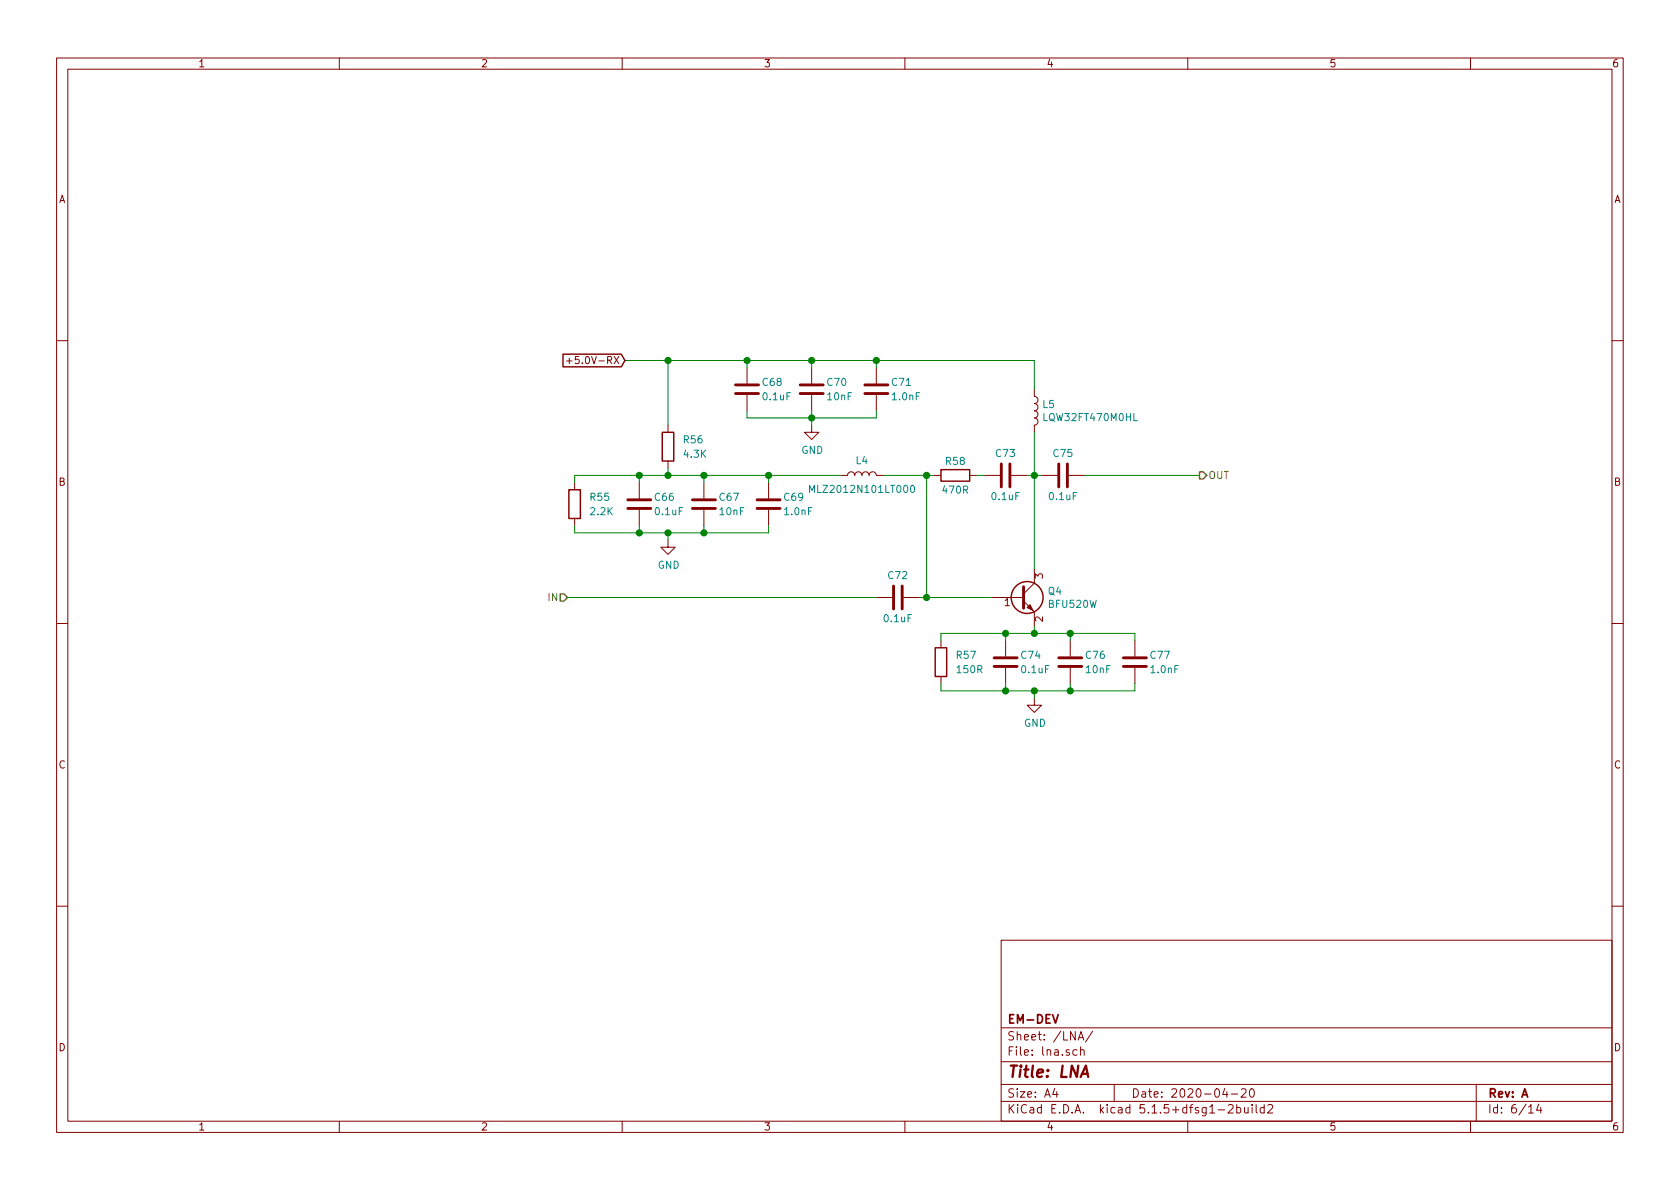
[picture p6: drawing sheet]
EESchema Schematic File Version 4
EELAYER 30 0
EELAYER END
$Descr A4 11693 8268
encoding utf-8
Sheet 6 14
Title "LNA"
Date "2020-04-20"
Rev "A"
Comp "EM-DEV"
Comment1 ""
Comment2 ""
Comment3 ""
Comment4 ""
$EndDescr
$Comp
L Device:Q_NPN_BEC Q4
U 1 1
P 7100 4150
F 0 "Q4" H 7291 4196 50  0000 L CNN
F 1 "BFU520W" H 7291 4105 50  0000 L CNN
F 2 "Package_TO_SOT_SMD:SOT-23_Handsoldering" H 7300 4250 50  0001 C CNN
F 3 "https://www.nxp.com/docs/en/data-sheet/BFU520W.pdf" H 7100 4150 50  0001 C CNN
	1    7100 4150
	1    0    0    -1  
$EndComp
$Comp
L Device:C C?
U 1 1
P 6250 4150
AR Path="/5E9E88B8/5EA865FD" Ref="C?"  Part="1" 
AR Path="/5EA333CB/5EA865FD" Ref="C?"  Part="1" 
AR Path="/5EA436AA/5EA865FD" Ref="C72"  Part="1" 
F 0 "C72" V 6400 4150 50  0000 C CNN
F 1 "0.1uF" V 6100 4150 50  0000 C CNN
F 2 "Capacitor_SMD:C_0805_2012Metric_Pad1.15x1.40mm_HandSolder" H 6288 4000 50  0001 C CNN
F 3 "~" H 6250 4150 50  0001 C CNN
	1    6250 4150
	0    -1   -1   0   
$EndComp
Text HLabel 3950 4150 0    50   Input ~ 0
IN
$Comp
L Device:R R?
U 1 1
P 6550 4600
AR Path="/5E9E88B8/5EAA72D8" Ref="R?"  Part="1" 
AR Path="/5E9F4ACB/5EAA72D8" Ref="R?"  Part="1" 
AR Path="/5EA188E4/5EAA72D8" Ref="R?"  Part="1" 
AR Path="/5EA436AA/5EAA72D8" Ref="R57"  Part="1" 
F 0 "R57" H 6650 4650 50  0000 L CNN
F 1 "150R" H 6650 4550 50  0000 L CNN
F 2 "Resistor_SMD:R_0805_2012Metric_Pad1.15x1.40mm_HandSolder" V 6480 4600 50  0001 C CNN
F 3 "~" H 6550 4600 50  0001 C CNN
	1    6550 4600
	1    0    0    -1  
$EndComp
$Comp
L Device:C C?
U 1 1
P 7000 4600
AR Path="/5E9E88B8/5EAADFB8" Ref="C?"  Part="1" 
AR Path="/5EA333CB/5EAADFB8" Ref="C?"  Part="1" 
AR Path="/5EA436AA/5EAADFB8" Ref="C74"  Part="1" 
F 0 "C74" H 7100 4650 50  0000 L CNN
F 1 "0.1uF" H 7100 4550 50  0000 L CNN
F 2 "Capacitor_SMD:C_0805_2012Metric_Pad1.15x1.40mm_HandSolder" H 7038 4450 50  0001 C CNN
F 3 "~" H 7000 4600 50  0001 C CNN
	1    7000 4600
	1    0    0    -1  
$EndComp
Wire Wire Line
	6550 4450 6550 4400
Wire Wire Line
	7000 4400 7000 4450
Wire Wire Line
	6550 4750 6550 4800
Wire Wire Line
	7000 4800 7000 4750
Wire Wire Line
	7200 4850 7200 4800
$Comp
L Device:R R?
U 1 1
P 6650 3300
AR Path="/5E9E88B8/5EAB2F05" Ref="R?"  Part="1" 
AR Path="/5E9F4ACB/5EAB2F05" Ref="R?"  Part="1" 
AR Path="/5EA188E4/5EAB2F05" Ref="R?"  Part="1" 
AR Path="/5EA436AA/5EAB2F05" Ref="R58"  Part="1" 
F 0 "R58" V 6550 3300 50  0000 C CNN
F 1 "470R" V 6750 3300 50  0000 C CNN
F 2 "Resistor_SMD:R_0805_2012Metric_Pad1.15x1.40mm_HandSolder" V 6580 3300 50  0001 C CNN
F 3 "~" H 6650 3300 50  0001 C CNN
	1    6650 3300
	0    1    1    0   
$EndComp
$Comp
L Device:C C?
U 1 1
P 7000 3300
AR Path="/5E9E88B8/5EAB36F1" Ref="C?"  Part="1" 
AR Path="/5EA333CB/5EAB36F1" Ref="C?"  Part="1" 
AR Path="/5EA436AA/5EAB36F1" Ref="C73"  Part="1" 
F 0 "C73" V 7150 3300 50  0000 C CNN
F 1 "0.1uF" V 6850 3300 50  0000 C CNN
F 2 "Capacitor_SMD:C_0805_2012Metric_Pad1.15x1.40mm_HandSolder" H 7038 3150 50  0001 C CNN
F 3 "~" H 7000 3300 50  0001 C CNN
	1    7000 3300
	0    -1   -1   0   
$EndComp
$Comp
L Device:R R?
U 1 1
P 4000 3500
AR Path="/5E9E88B8/5EABB034" Ref="R?"  Part="1" 
AR Path="/5E9F4ACB/5EABB034" Ref="R?"  Part="1" 
AR Path="/5EA188E4/5EABB034" Ref="R?"  Part="1" 
AR Path="/5EA436AA/5EABB034" Ref="R55"  Part="1" 
F 0 "R55" H 4100 3550 50  0000 L CNN
F 1 "2.2K" H 4100 3450 50  0000 L CNN
F 2 "Resistor_SMD:R_0805_2012Metric_Pad1.15x1.40mm_HandSolder" V 3930 3500 50  0001 C CNN
F 3 "~" H 4000 3500 50  0001 C CNN
	1    4000 3500
	1    0    0    -1  
$EndComp
$Comp
L Device:C C?
U 1 1
P 4450 3500
AR Path="/5E9E88B8/5EABB03A" Ref="C?"  Part="1" 
AR Path="/5EA333CB/5EABB03A" Ref="C?"  Part="1" 
AR Path="/5EA436AA/5EABB03A" Ref="C66"  Part="1" 
F 0 "C66" H 4550 3550 50  0000 L CNN
F 1 "0.1uF" H 4550 3450 50  0000 L CNN
F 2 "Capacitor_SMD:C_0805_2012Metric_Pad1.15x1.40mm_HandSolder" H 4488 3350 50  0001 C CNN
F 3 "~" H 4450 3500 50  0001 C CNN
	1    4450 3500
	1    0    0    -1  
$EndComp
$Comp
L Device:L L?
U 1 1
P 6000 3300
AR Path="/5EA333CB/5EABB13A" Ref="L?"  Part="1" 
AR Path="/5EA436AA/5EABB13A" Ref="L4"  Part="1" 
F 0 "L4" V 6100 3300 50  0000 C CNN
F 1 "MLZ2012N101LT000" V 5900 3300 50  0000 C CNN
F 2 "Inductor_SMD:L_0805_2012Metric_Pad1.15x1.40mm_HandSolder" H 6000 3300 50  0001 C CNN
F 3 "https://product.tdk.com/info/en/catalog/datasheets/inductor_commercial_decoupling_mlz2012_en.pdf" H 6000 3300 50  0001 C CNN
	1    6000 3300
	0    -1   -1   0   
$EndComp
Wire Wire Line
	4000 3650 4000 3700
Wire Wire Line
	4450 3700 4450 3650
Wire Wire Line
	6150 3300 6450 3300
Wire Wire Line
	6450 3300 6450 4150
Connection ~ 6450 3300
Wire Wire Line
	6450 3300 6500 3300
Wire Wire Line
	6900 4150 6450 4150
Connection ~ 6450 4150
Wire Wire Line
	6450 4150 6400 4150
Wire Wire Line
	7150 3300 7200 3300
Connection ~ 7200 3300
Wire Wire Line
	7200 3300 7200 3950
Wire Wire Line
	6800 3300 6850 3300
Wire Wire Line
	4000 3300 4000 3350
Wire Wire Line
	4450 3350 4450 3300
Connection ~ 4450 3300
Wire Wire Line
	4450 3300 4000 3300
$Comp
L Device:C C?
U 1 1
P 7450 4600
AR Path="/5E9E88B8/5EAD0450" Ref="C?"  Part="1" 
AR Path="/5EA333CB/5EAD0450" Ref="C?"  Part="1" 
AR Path="/5EA436AA/5EAD0450" Ref="C76"  Part="1" 
F 0 "C76" H 7550 4650 50  0000 L CNN
F 1 "10nF" H 7550 4550 50  0000 L CNN
F 2 "Capacitor_SMD:C_0805_2012Metric_Pad1.15x1.40mm_HandSolder" H 7488 4450 50  0001 C CNN
F 3 "~" H 7450 4600 50  0001 C CNN
	1    7450 4600
	1    0    0    -1  
$EndComp
$Comp
L Device:C C?
U 1 1
P 7900 4600
AR Path="/5E9E88B8/5EAD05F6" Ref="C?"  Part="1" 
AR Path="/5EA333CB/5EAD05F6" Ref="C?"  Part="1" 
AR Path="/5EA436AA/5EAD05F6" Ref="C77"  Part="1" 
F 0 "C77" H 8000 4650 50  0000 L CNN
F 1 "1.0nF" H 8000 4550 50  0000 L CNN
F 2 "Capacitor_SMD:C_0805_2012Metric_Pad1.15x1.40mm_HandSolder" H 7938 4450 50  0001 C CNN
F 3 "~" H 7900 4600 50  0001 C CNN
	1    7900 4600
	1    0    0    -1  
$EndComp
Wire Wire Line
	7000 4400 7200 4400
Wire Wire Line
	7900 4400 7900 4450
Connection ~ 7000 4400
Wire Wire Line
	7450 4450 7450 4400
Connection ~ 7450 4400
Wire Wire Line
	7450 4400 7900 4400
Wire Wire Line
	7000 4800 7200 4800
Wire Wire Line
	7900 4800 7900 4750
Connection ~ 7000 4800
Wire Wire Line
	7450 4750 7450 4800
Connection ~ 7450 4800
Wire Wire Line
	7450 4800 7900 4800
Connection ~ 7200 4800
Wire Wire Line
	7200 4800 7450 4800
Wire Wire Line
	6550 4800 7000 4800
Wire Wire Line
	7200 4350 7200 4400
Connection ~ 7200 4400
Wire Wire Line
	7200 4400 7450 4400
Wire Wire Line
	6550 4400 7000 4400
$Comp
L Device:C C?
U 1 1
P 4900 3500
AR Path="/5E9E88B8/5EADF13D" Ref="C?"  Part="1" 
AR Path="/5EA333CB/5EADF13D" Ref="C?"  Part="1" 
AR Path="/5EA436AA/5EADF13D" Ref="C67"  Part="1" 
F 0 "C67" H 5000 3550 50  0000 L CNN
F 1 "10nF" H 5000 3450 50  0000 L CNN
F 2 "Capacitor_SMD:C_0805_2012Metric_Pad1.15x1.40mm_HandSolder" H 4938 3350 50  0001 C CNN
F 3 "~" H 4900 3500 50  0001 C CNN
	1    4900 3500
	1    0    0    -1  
$EndComp
$Comp
L Device:C C?
U 1 1
P 5350 3500
AR Path="/5E9E88B8/5EADF3EF" Ref="C?"  Part="1" 
AR Path="/5EA333CB/5EADF3EF" Ref="C?"  Part="1" 
AR Path="/5EA436AA/5EADF3EF" Ref="C69"  Part="1" 
F 0 "C69" H 5450 3550 50  0000 L CNN
F 1 "1.0nF" H 5450 3450 50  0000 L CNN
F 2 "Capacitor_SMD:C_0805_2012Metric_Pad1.15x1.40mm_HandSolder" H 5388 3350 50  0001 C CNN
F 3 "~" H 5350 3500 50  0001 C CNN
	1    5350 3500
	1    0    0    -1  
$EndComp
Wire Wire Line
	4450 3300 4650 3300
Wire Wire Line
	4900 3350 4900 3300
Connection ~ 4900 3300
Wire Wire Line
	4900 3300 5350 3300
Wire Wire Line
	5350 3350 5350 3300
Connection ~ 5350 3300
Wire Wire Line
	5350 3300 5850 3300
Wire Wire Line
	4450 3700 4650 3700
Wire Wire Line
	5350 3700 5350 3650
Connection ~ 4450 3700
Wire Wire Line
	4900 3650 4900 3700
Connection ~ 4900 3700
Wire Wire Line
	4900 3700 5350 3700
Wire Wire Line
	4000 3700 4450 3700
Wire Wire Line
	4650 3750 4650 3700
Connection ~ 4650 3700
Wire Wire Line
	4650 3700 4900 3700
$Comp
L Device:R R?
U 1 1
P 4650 3100
AR Path="/5E9E88B8/5EAE996B" Ref="R?"  Part="1" 
AR Path="/5E9F4ACB/5EAE996B" Ref="R?"  Part="1" 
AR Path="/5EA188E4/5EAE996B" Ref="R?"  Part="1" 
AR Path="/5EA436AA/5EAE996B" Ref="R56"  Part="1" 
F 0 "R56" H 4750 3150 50  0000 L CNN
F 1 "4.3K" H 4750 3050 50  0000 L CNN
F 2 "Resistor_SMD:R_0805_2012Metric_Pad1.15x1.40mm_HandSolder" V 4580 3100 50  0001 C CNN
F 3 "~" H 4650 3100 50  0001 C CNN
	1    4650 3100
	1    0    0    -1  
$EndComp
Wire Wire Line
	4650 3250 4650 3300
Connection ~ 4650 3300
Wire Wire Line
	4650 3300 4900 3300
Wire Wire Line
	3950 4150 6100 4150
$Comp
L Device:C C?
U 1 1
P 5200 2700
AR Path="/5E9E88B8/5EAF38BB" Ref="C?"  Part="1" 
AR Path="/5EA333CB/5EAF38BB" Ref="C?"  Part="1" 
AR Path="/5EA436AA/5EAF38BB" Ref="C68"  Part="1" 
F 0 "C68" H 5300 2750 50  0000 L CNN
F 1 "0.1uF" H 5300 2650 50  0000 L CNN
F 2 "Capacitor_SMD:C_0805_2012Metric_Pad1.15x1.40mm_HandSolder" H 5238 2550 50  0001 C CNN
F 3 "~" H 5200 2700 50  0001 C CNN
	1    5200 2700
	1    0    0    -1  
$EndComp
Wire Wire Line
	5200 2500 5200 2550
Wire Wire Line
	5200 2900 5200 2850
$Comp
L Device:C C?
U 1 1
P 5650 2700
AR Path="/5E9E88B8/5EAF38CA" Ref="C?"  Part="1" 
AR Path="/5EA333CB/5EAF38CA" Ref="C?"  Part="1" 
AR Path="/5EA436AA/5EAF38CA" Ref="C70"  Part="1" 
F 0 "C70" H 5750 2750 50  0000 L CNN
F 1 "10nF" H 5750 2650 50  0000 L CNN
F 2 "Capacitor_SMD:C_0805_2012Metric_Pad1.15x1.40mm_HandSolder" H 5688 2550 50  0001 C CNN
F 3 "~" H 5650 2700 50  0001 C CNN
	1    5650 2700
	1    0    0    -1  
$EndComp
$Comp
L Device:C C?
U 1 1
P 6100 2700
AR Path="/5E9E88B8/5EAF38D0" Ref="C?"  Part="1" 
AR Path="/5EA333CB/5EAF38D0" Ref="C?"  Part="1" 
AR Path="/5EA436AA/5EAF38D0" Ref="C71"  Part="1" 
F 0 "C71" H 6200 2750 50  0000 L CNN
F 1 "1.0nF" H 6200 2650 50  0000 L CNN
F 2 "Capacitor_SMD:C_0805_2012Metric_Pad1.15x1.40mm_HandSolder" H 6138 2550 50  0001 C CNN
F 3 "~" H 6100 2700 50  0001 C CNN
	1    6100 2700
	1    0    0    -1  
$EndComp
Wire Wire Line
	6100 2500 6100 2550
Wire Wire Line
	5650 2550 5650 2500
Wire Wire Line
	6100 2900 6100 2850
Wire Wire Line
	5650 2850 5650 2900
Connection ~ 5650 2900
Wire Wire Line
	5650 2900 6100 2900
Wire Wire Line
	5200 2900 5650 2900
Wire Wire Line
	5650 2900 5650 2950
Wire Wire Line
	6100 2500 5650 2500
Wire Wire Line
	4650 2500 4650 2950
Connection ~ 5200 2500
Wire Wire Line
	5200 2500 4650 2500
Connection ~ 5650 2500
Wire Wire Line
	5650 2500 5200 2500
Wire Wire Line
	6100 2500 7200 2500
Connection ~ 6100 2500
Wire Wire Line
	7200 2500 7200 2700
Wire Wire Line
	7200 3000 7200 3300
$Comp
L Device:C C?
U 1 1
P 7400 3300
AR Path="/5E9E88B8/5EB022C8" Ref="C?"  Part="1" 
AR Path="/5EA333CB/5EB022C8" Ref="C?"  Part="1" 
AR Path="/5EA436AA/5EB022C8" Ref="C75"  Part="1" 
F 0 "C75" V 7550 3300 50  0000 C CNN
F 1 "0.1uF" V 7250 3300 50  0000 C CNN
F 2 "Capacitor_SMD:C_0805_2012Metric_Pad1.15x1.40mm_HandSolder" H 7438 3150 50  0001 C CNN
F 3 "~" H 7400 3300 50  0001 C CNN
	1    7400 3300
	0    -1   -1   0   
$EndComp
Wire Wire Line
	7250 3300 7200 3300
Text HLabel 8350 3300 2    50   Output ~ 0
OUT
Wire Wire Line
	7550 3300 8350 3300
Text GLabel 4350 2500 0    50   Input ~ 0
+5.0V-RX
Wire Wire Line
	4350 2500 4650 2500
Connection ~ 4650 2500
$Comp
L power:GND #PWR048
U 1 1
P 7200 4850
F 0 "#PWR048" H 7200 4600 50  0001 C CNN
F 1 "GND" H 7205 4677 50  0000 C CNN
F 2 "" H 7200 4850 50  0001 C CNN
F 3 "" H 7200 4850 50  0001 C CNN
	1    7200 4850
	1    0    0    -1  
$EndComp
$Comp
L power:GND #PWR046
U 1 1
P 4650 3750
F 0 "#PWR046" H 4650 3500 50  0001 C CNN
F 1 "GND" H 4655 3577 50  0000 C CNN
F 2 "" H 4650 3750 50  0001 C CNN
F 3 "" H 4650 3750 50  0001 C CNN
	1    4650 3750
	1    0    0    -1  
$EndComp
$Comp
L power:GND #PWR047
U 1 1
P 5650 2950
F 0 "#PWR047" H 5650 2700 50  0001 C CNN
F 1 "GND" H 5655 2777 50  0000 C CNN
F 2 "" H 5650 2950 50  0001 C CNN
F 3 "" H 5650 2950 50  0001 C CNN
	1    5650 2950
	1    0    0    -1  
$EndComp
$Comp
L Device:L L?
U 1 1
P 7200 2850
AR Path="/5EA333CB/5ED1C3BE" Ref="L?"  Part="1" 
AR Path="/5EA436AA/5ED1C3BE" Ref="L5"  Part="1" 
F 0 "L5" H 7253 2896 50  0000 L CNN
F 1 "LQW32FT470M0HL" H 7253 2805 50  0000 L CNN
F 2 "Inductor_SMD:L_1210_3225Metric_Pad1.42x2.65mm_HandSolder" H 7200 2850 50  0001 C CNN
F 3 "https://search.murata.co.jp/Ceramy/image/img/P02/JELF243A-9147.pdf" H 7200 2850 50  0001 C CNN
	1    7200 2850
	1    0    0    -1  
$EndComp
$EndSCHEMATC
